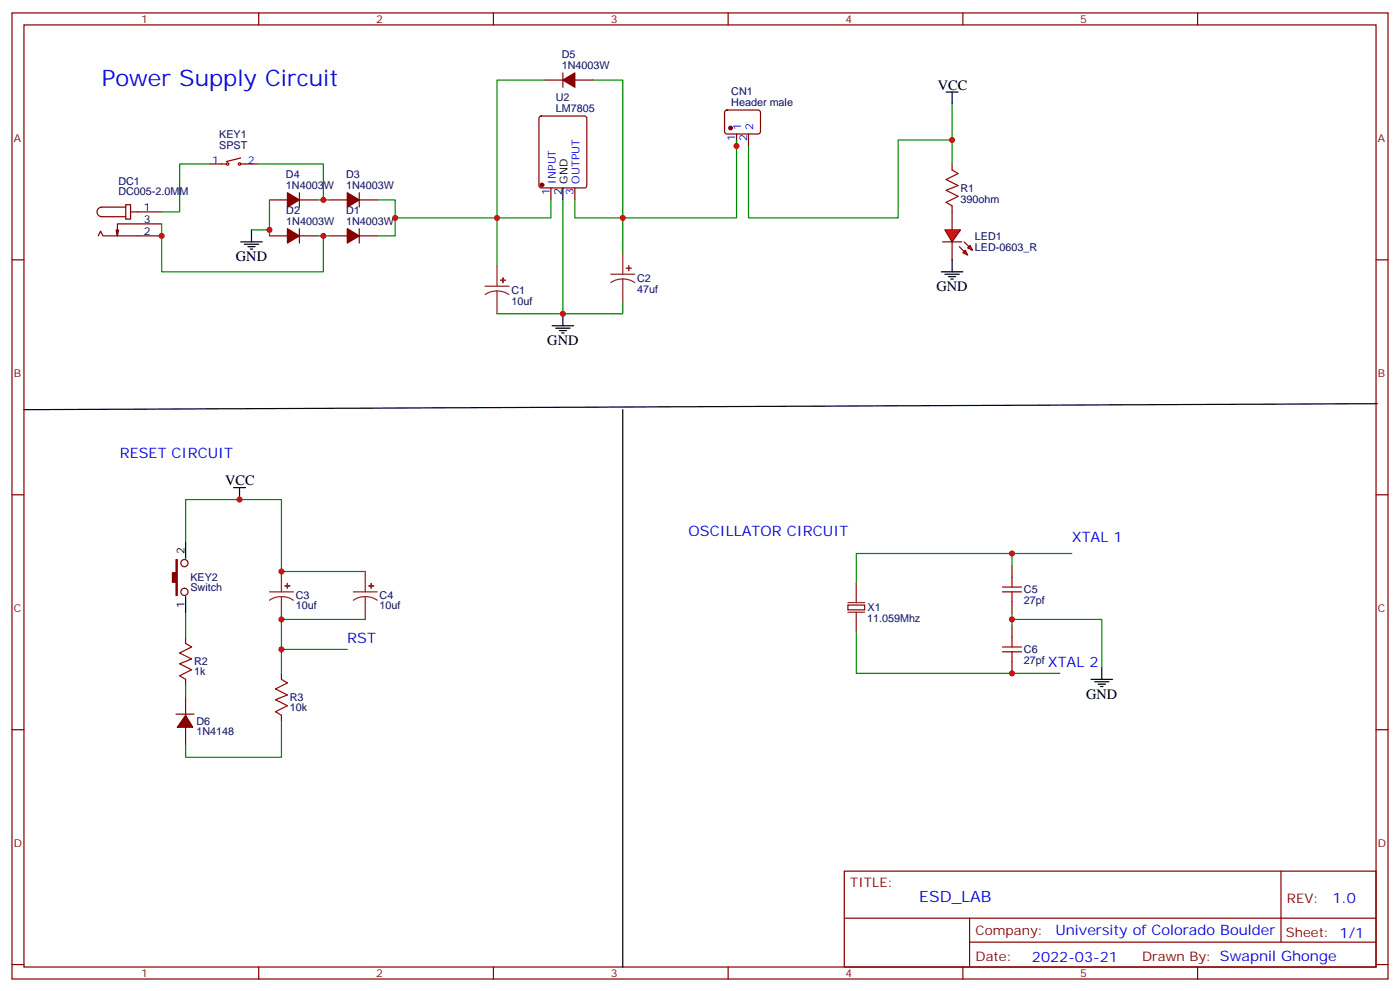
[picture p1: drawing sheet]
<svg xmlns="http://www.w3.org/2000/svg" width="412mm" height="292mm" viewBox="0 0 412 292" stroke-linecap="round" stroke-linejoin="round" font-family="sans-serif">
<g fill="none" stroke="#870000" stroke-width=".35">
<path d="M3.5 3.8h405.4v284.3h-405.4zM7.1 7.3h398.2v277.3h-398.2zM76.2 3.8v3.5M145.3 3.8v3.5M214.5 3.8v3.5M283.6 3.8v3.5M352.8 3.8v3.5M159 34.4l.5-.3h12.7l.6 .5 .1 20-.5 .7h-12.9l-.7-.4-.1-20zM160.5 23.6h5.3M165.8 21.4v4.3M169.3 23.6h5.3M213.7 32.6l.4-.2h9.5l.4 .7-.1 5.9-.6 .4h-9.4l-.5-.7v-5.6z"/>
<path d="M217 39.4v3.6M220.5 39.4v3.6M61.7 48.3h5M70.9 48.3h4.9M70.9 46.5l-4.2 1.1M79.4 58.8h5.3M88.2 56.7v4.3M88.2 58.8h5.3M97 58.8h5.3M105.8 56.7v4.3M105.8 58.8h5.3M162.3 55.3v3.5"/>
<path d="M169.3 55.3v3.5M280.5 48.3v1.7M3.5 76.5h3.6M28.9 69.4l.7-1.4 .7 1.4h17.3M34.9 67.7l-.3 1.7M37 60.3h1.5v4.2h-1.5zM37 61h-7a1.41 1.41 0 0 0-1.4 1.4 1.41 1.41 0 0 0 1.4 1.4h7M38.5 62.4h9.1M47.6 65.9h-13v3.5l-.4-1.7M79.4 69.4h5.3M88.2 69.4h5.3M88.2 67.3v4.2"/>
<path d="M97 69.4h5.3M105.8 69.4h5.3M105.8 67.3v4.2M280.5 60.6v1.8M405.3 76.5h3.6M3.5 145.6h3.6M405.3 145.6h3.6M3.5 214.8h3.6M405.3 214.8h3.6M248.7 256.4h156.6v28.2h-156.6zM377.3 256.4v20.9M248.7 270.2h156.5"/>
<path d="M285.6 277.3h119.6M285.6 270.2v14.2M3.5 283.9h3.6M76.2 284.6v3.5M145.3 284.6v3.5M214.5 284.6v3.5M283.6 284.6v3.5M352.8 284.6v3.5M405.3 283.9h3.6"/>
<circle cx="67" cy="48.3" r=".35"/>
<circle cx="70.6" cy="48.3" r=".35"/>
</g>
<g fill="none" stroke="#008700" stroke-width=".35">
<path d="M160.5 23.6h-14.1v54.6M174.6 23.6h8.8v40.5h33.6v-22.9M61.7 48.3h-8.8v14.1h-5.3M75.8 48.3h19.4v10.5M79.4 58.8v10.6M93.5 58.8h3.5M111.1 58.8h5.3v10.6h-5.3M162.3 58.8v5.3h-45.9M165.8 58.8v33.6M169.3 58.8v5.3h14.1v10.6M47.6 65.9v14.1h47.6v-10.6M74.1 67.7h5.3"/>
<path d="M93.5 69.4h3.5M183.4 88.8v3.6h-37"/>
</g>
<g fill="#870000" stroke="#870000" stroke-width=".35">
<path d="M102.3 67.3l3.5 2.1-3.5 2.1z"/>
<path d="M84.7 67.3l3.5 2.1-3.5 2.1z"/>
<path d="M102.3 56.7l3.5 2.1-3.5 2.2z"/>
<path d="M84.7 56.7l3.5 2.1-3.5 2.2z"/>
<path d="M165.8 23.6l3.5-2.2v4.3z"/>
<circle cx="159.6" cy="54.4" r=".53"/>
<circle cx="215.2" cy="37.7" r=".53"/>
</g>
<g fill="none" stroke="#000" stroke-width=".35">
<path d="M278.7 27.1h3.5M280.5 27.1v3.5M165.8 55.3v3.5M70.9 71.2h6.4M72 71.9h4.2M73 72.6h2.1M73.7 73.3h.7M74.1 67.7v3.5M162.6 95.9h6.4M163.7 96.6h4.2M164.7 97.3h2.2M165.5 98h.7"/>
<path d="M165.8 92.4v3.5"/>
</g>
<path d="M146.4 78.2v6M183.4 74.7v6M142.9 84.2h7M146.4 85.7l-1.8 .2-1.7 .8M146.4 85.7l1.9 .2 1.6 .8M146.4 85.7v6.7M179.9 80.7h7.1M183.4 82.1l-1.8 .3-1.7 .8M183.4 82.1l1.9 .3 1.7 .8M183.4 82.1v6.7" fill="none" stroke="#8c2424" stroke-width=".35"/>
<g fill="#8c2424" stroke="#8c2424" stroke-width=".35">
<path d="M147.5 82.5h1.4z"/>
<path d="M148.1 81.8l.1 1.4z"/>
<path d="M184.5 79h1.4z"/>
<path d="M185.2 78.2v1.5z"/>
</g>
<path d="M280.5 50l1.7 1.1-3.5 1.7 3.5 1.8-3.5 1.4 3.5 1.8-3.5 1.7 1.8 1.1" fill="none" stroke="#a10000" stroke-width=".35"/>
<g fill="#f00" stroke="#870000" stroke-width=".35">
<path d="M278.3 67.7h4.6l-2.4 3.5z"/>
<path d="M277.6 71.2h5.7z"/>
</g>
<g fill="#870000" stroke="#870000" stroke-width=".35">
<path d="M284 71.2l1.4 1.4z"/>
<path d="M282.6 72.6l1.4 1.4z"/>
</g>
<g fill="#f00" stroke="#870000" stroke-width=".35">
<path d="M285 73l.8-.8 .7 1.5z"/>
<path d="M284.3 73.7l.7 1.4-1.4-.7z"/>
</g>
<g fill="none" stroke="#870000" stroke-width=".35">
<path d="M280.5 62.4v5.3M280.5 71.2v5.3M249.8 178.1h4.9v1.4h-4.9zM298.1 166.4v3.6M298.1 177v3.6M54.7 187.6v1.8M54.7 200v1.7M82.9 198.2v1.8M298.1 184.1v3.5M298.1 194.7v3.5M51.9 210.2h5.2M54.7 205.2v5.3"/>
<path d="M54.7 214.1v5.3M82.9 210.5v1.8"/>
<circle cx="54.3" cy="174.2" r="1.06"/>
<circle cx="54.3" cy="165.7" r="1.06"/>
</g>
<g fill="none" stroke="#000" stroke-width=".35">
<path d="M280.5 76.5v3.5M277.3 80h6.3M278.3 80.7h4.3M279.4 81.4h2.1M280.1 82.1h.7M405.7 118.8l-398.6 1.8M183.4 120.6v164M54.7 159.4v4.9M68.8 143.5h3.5M70.6 143.5v3.5M54.7 175.6v5M321.4 200h6.3"/>
<path d="M324.6 196.4v3.6M322.4 200.7h4.3M323.5 201.4h2.1M324.2 202.1h.7"/>
</g>
<g fill="none" stroke="#008700" stroke-width=".35">
<path d="M280.5 30.6v17.7M280.5 41.2h-15.9v22.9h-44.1v-21.1M54.7 159.4v-12.4h28.2v21.2h24.7M298.1 166.4v-3.5h-45.9v8.8M298.1 162.9h17.6M54.7 180.6v7M82.9 180.6v17.6M82.9 182.3h24.7M82.9 191.1h19.4M252.2 185.8v12.4h60M298.1 182.3h26.5v14.1M298.1 180.6v3.5"/>
<path d="M54.7 201.7v3.5M82.9 212.3v10.6h-28.2v-3.5"/>
</g>
<g fill="#870000" stroke="#870000" stroke-width=".35">
<path d="M51.9 164.7h.3v10.6h-.3v-3.9h-1.1v-2.8h1.1z"/>
<path d="M54.7 210.5l2.1 3.6h-4.6z"/>
</g>
<path d="M295.3 174.2h5.6M295.3 172.8h5.6M298.1 170v2.8M298.1 174.2v2.8M54.7 189.4l1.7 1-3.5 1.8 3.5 1.8-3.5 1.4 3.5 1.7-3.5 1.8 1.8 1.1M82.9 200l1.8 1-3.6 1.8 3.6 1.7-3.6 1.5 3.6 1.7-3.6 1.8 1.8 1M295.3 191.8h5.6M295.3 190.4h5.6M298.1 187.6v2.8M298.1 191.8v2.9" fill="none" stroke="#a10000" stroke-width=".35"/>
<g fill="none" stroke="#8c2424" stroke-width=".35">
<path d="M79.4 174.2h7M82.9 175.6l-1.8 .2-1.7 .9M82.9 175.6l1.9 .3 1.6 .8M82.9 168.2v6M82.9 175.6v6.7M104.1 174.2h7M107.6 175.6l-1.9 .2-1.6 .9M107.6 175.6l1.8 .3 1.7 .8M107.6 168.2v6M107.6 175.6v6.7M249.8 177.4h4.9M252.2 171.7v5.7"/>
<path d="M249.8 180.2h4.9M252.2 180.2v5.6"/>
</g>
<g fill="#8c2424" stroke="#8c2424" stroke-width=".35">
<path d="M84 172.4l1.4 .1z"/>
<path d="M84.6 171.7l.1 1.4z"/>
<path d="M108.7 172.4l1.4 .1z"/>
<path d="M109.3 171.7l.1 1.4z"/>
</g>
<g fill="#c00">
<circle cx="95.3" cy="69.4" r=".88"/>
<circle cx="47.6" cy="69.4" r=".88"/>
<circle cx="95.3" cy="58.8" r=".88"/>
<circle cx="79.4" cy="67.7" r=".88"/>
<circle cx="116.4" cy="64.1" r=".88"/>
<circle cx="146.4" cy="64.1" r=".88"/>
<circle cx="183.4" cy="64.1" r=".88"/>
<circle cx="217" cy="43" r=".88"/>
<circle cx="165.8" cy="92.4" r=".88"/>
<circle cx="280.5" cy="41.2" r=".88"/>
<circle cx="70.6" cy="147" r=".88"/>
<circle cx="82.9" cy="168.2" r=".88"/>
<circle cx="82.9" cy="182.3" r=".88"/>
<circle cx="82.9" cy="191.1" r=".88"/>
<circle cx="298.1" cy="182.3" r=".88"/>
<circle cx="298.1" cy="162.9" r=".88"/>
<circle cx="298.1" cy="198.2" r=".88"/>
</g>
<text font-size="6.7" fill="#00f" x="30" y="25.3">Power Supply Circuit</text>
<text font-size="4.6" fill="#00f" x="270.8" y="265.4">ESD_LAB</text>
<g font-size="4.2">
<text x="276.2" y="26.4">VCC</text>
<text x="69.5" y="76.8">GND</text>
<text x="275.9" y="85.7">GND</text>
<text x="161.2" y="101.5">GND</text>
<text x="66.3" y="142.8">VCC</text>
<text x="320" y="205.6">GND</text>
</g>
<g font-size="4.2" fill="#00f">
<text x="35.3" y="134.7">RESET CIRCUIT</text>
<text x="202.8" y="157.6">OSCILLATOR CIRCUIT</text>
<text x="315.7" y="159.4">XTAL 1</text>
<text x="102.3" y="189.4">RST</text>
<text x="308.7" y="196.4">XTAL 2</text>
<text x="392.5" y="265.7">1.0</text>
<text x="310.9" y="275.2">University of Colorado Boulder</text>
<text x="304" y="283">2022-03-21</text>
</g>
<g font-size="3.9" fill="#800">
<text x="250.5" y="261">TITLE:</text>
<text x="379.1" y="265.7">REV:</text>
<text x="287.4" y="275.2">Company:</text>
<text x="378.7" y="275.8">Sheet: 1/1</text>
<text x="287.4" y="282.9">Date:</text>
<text x="336.4" y="282.9">Drawn By: Swapnil Ghonge</text>
</g>
<g font-size="3.2" fill="#800">
<text x="41.6" y="6.8">1</text>
<text x="110.8" y="6.8">2</text>
<text x="179.9" y="6.8">3</text>
<text x="249.1" y="6.8">4</text>
<text x="318.2" y="6.8">5</text>
<text x="4.1" y="41.9">A</text>
<text x="405.9" y="41.9">A</text>
<text x="4.1" y="111.1">B</text>
<text x="405.9" y="111.1">B</text>
<text x="4.1" y="180.2">C</text>
<text x="405.9" y="180.2">C</text>
<text x="4.1" y="249.3">D</text>
<text x="405.9" y="249.3">D</text>
<text x="41.6" y="287.6">1</text>
<text x="110.8" y="287.6">2</text>
<text x="179.9" y="287.6">3</text>
<text x="249.1" y="287.6">4</text>
<text x="318.2" y="287.6">5</text>
</g>
<g font-size="3.2" fill="#000080">
<text x="165.5" y="17.2">D5</text>
<text x="165.5" y="20.4">1N4003W</text>
<text x="163.7" y="29.9">U2</text>
<text x="215.4" y="28.1">CN1</text>
<text x="163.7" y="33.1">LM7805</text>
<text x="215.4" y="31.3">Header male</text>
<text x="64.6" y="40.7">KEY1</text>
<text x="64.6" y="43.9">SPST</text>
<text x="84.2" y="52.4">D4</text>
<text x="102" y="52.4">D3</text>
<text x="34.9" y="57.4">DC005-2.0MM</text>
<text x="34.9" y="54.3">DC1</text>
<text x="84.2" y="55.7">1N4003W</text>
<text x="102" y="55.7">1N4003W</text>
<text x="282.9" y="59.7">390ohm</text>
<text x="282.9" y="56.4">R1</text>
<text x="84.3" y="63">D2</text>
<text x="102" y="63">D1</text>
<text x="84.3" y="66.3">1N4003W</text>
<text x="102" y="66.3">1N4003W</text>
<text x="287.2" y="70.6">LED1</text>
<text x="287.2" y="73.8">LED-0603_R</text>
<text x="187.7" y="82.9">C2</text>
<text x="150.6" y="89.7">10uf</text>
<text x="150.6" y="86.4">C1</text>
<text x="187.7" y="86.1">47uf</text>
<text x="56.1" y="171.1">KEY2</text>
<text x="56.1" y="174.1">Switch</text>
<text x="87.1" y="179.4">10uf</text>
<text x="87.1" y="176.4">C3</text>
<text x="111.8" y="179.4">10uf</text>
<text x="111.8" y="176.4">C4</text>
<text x="255.6" y="179.9">X1</text>
<text x="301.6" y="177.8">27pf</text>
<text x="301.6" y="174.6">C5</text>
<text x="255.4" y="183.1">11.059Mhz</text>
<text x="57.1" y="195.8">R2</text>
<text x="301.6" y="195.5">27pf</text>
<text x="301.6" y="192.3">C6</text>
<text x="57.1" y="198.8">1k</text>
<text x="85.4" y="209.4">10k</text>
<text x="85.4" y="206.4">R3</text>
<text x="57.9" y="213.5">D6</text>
<text x="57.9" y="216.4">1N4148</text>
</g>
<g font-size="3.2" fill="#00f">
<text x="216.6" y="41.6" transform="rotate(-90 216.6 41.6)">1</text>
<text x="218.4" y="38.1" transform="rotate(-90 218.4 38.1)">1</text>
<text x="220.1" y="41.6" transform="rotate(-90 220.1 41.6)">2</text>
<text x="221.9" y="38.1" transform="rotate(-90 221.9 38.1)">2</text>
<text x="62.5" y="48.3">1</text>
<text x="73" y="48.3">2</text>
<text x="161.9" y="57.5" transform="rotate(-90 161.9 57.5)">1</text>
<text x="163.7" y="54" transform="rotate(-90 163.7 54)">INPUT</text>
<text x="169" y="57.5" transform="rotate(-90 169 57.5)">3</text>
<text x="170.7" y="54" transform="rotate(-90 170.7 54)">OUTPUT</text>
</g>
<g font-size="3.2">
<text x="165.5" y="57.5" transform="rotate(-90 165.5 57.5)">2</text>
<text x="167.2" y="54" transform="rotate(-90 167.2 54)">GND</text>
<text x="42.3" y="65.5">3</text>
<text x="42.3" y="62">1</text>
<text x="42.3" y="69.1">2</text>
<text x="54.3" y="162.9" transform="rotate(-90 54.3 162.9)">2</text>
<text x="54.3" y="179" transform="rotate(-90 54.3 179)">1</text>
</g>
</svg>
